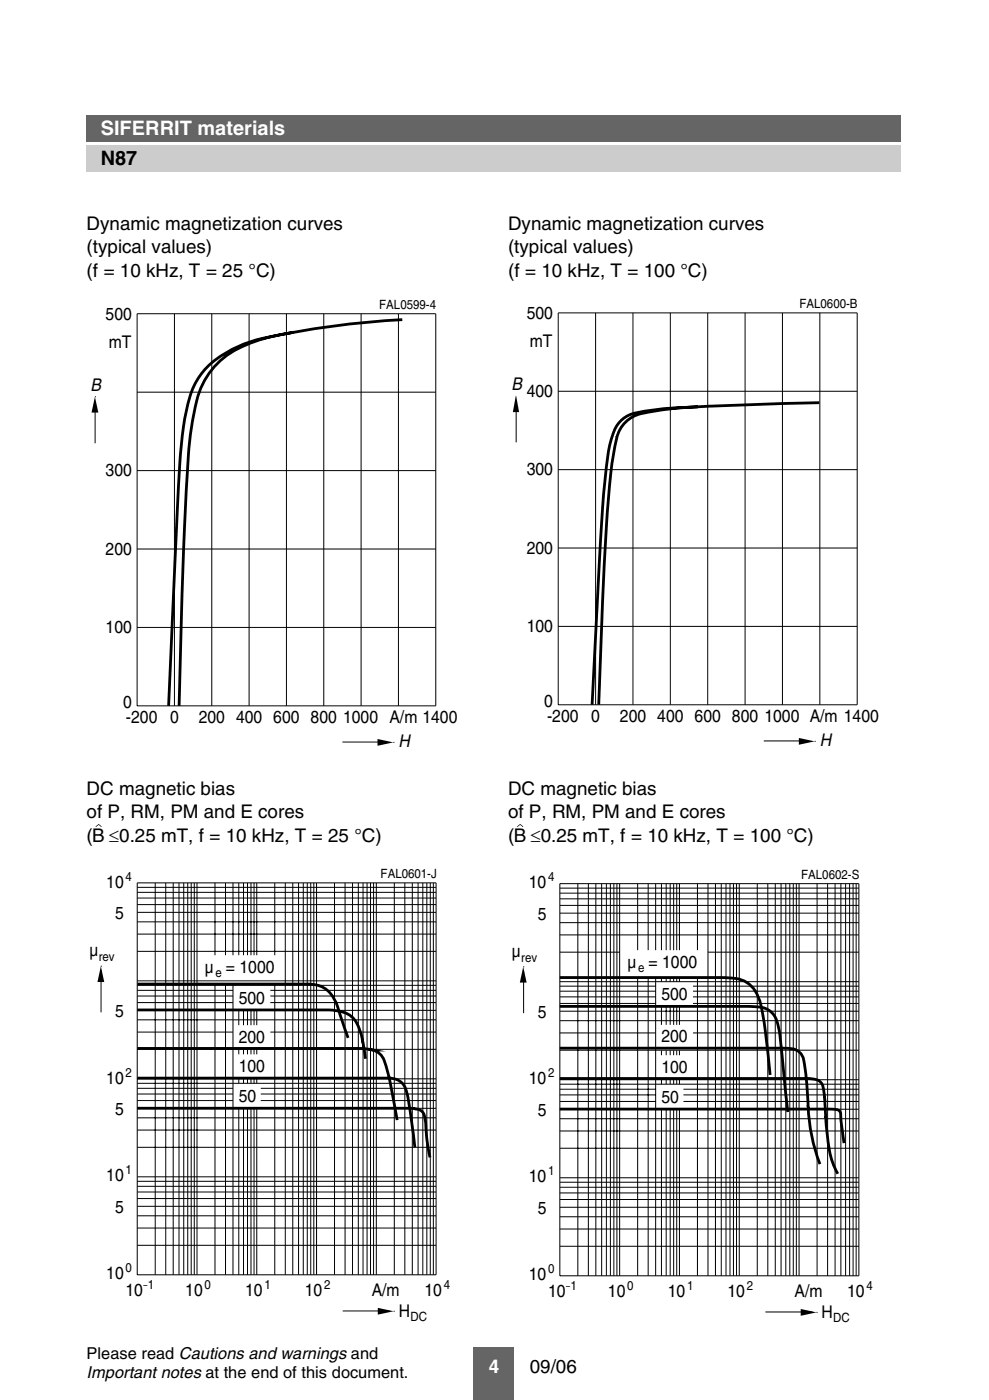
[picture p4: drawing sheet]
<svg xmlns="http://www.w3.org/2000/svg" width="148mm" height="210mm" viewBox="0 0 148 210" stroke-linecap="round" stroke-linejoin="round" font-family="sans-serif">
<path d="M13 21.8h122v4h-122z" fill="#ccc"/>
<path d="M.6 32.6h3.2v165.8h-3.2z" fill="#fff"/>
<g fill="#656565">
<path d="M13 17.3h122v4h-122z"/>
<path d="M71 202.1h6v7.8h-6z"/>
</g>
<path d="M13 43.9h56.8v68.8h-56.8z" fill="#fff"/>
<g fill="none" stroke="#000" stroke-width=".15">
<path d="M20.5 47h44.8v58.8h-44.8zM20.5 58.8h44.8M26.1 47v58.8M31.7 47v58.8M37.3 47v58.8M42.9 47v58.8M48.5 47v58.8M54.1 47v58.8M59.7 47v58.8M14.2 61.6v4.9M20.5 70.6h44.8M20.5 94.1h44.8"/>
<path d="M20.5 82.3h44.8M51.3 111.3h5.6"/>
</g>
<path d="M14.2 59.5l.5 2.4h-1zM56.6 110.8l2.3 .5-2.3 .5zM14.3 123.9l.5-.3-.4 .4zM14.8 123.6l.4 .3v.1l-.4-.4z" fill="#000"/>
<path d="M44 49.8l-1.5 .3a21.9 21.9 0 0 0-8.6 3.3 12.4 12.4 0 0 0-4.8 8.4l-.7 4.6-.6 8.3-.5 12.8-.5 18.3M60.3 47.9a122.7 122.7 0 0 0-22.6 3.3 15.6 15.6 0 0 0-7.8 5.2 17.8 17.8 0 0 0-2.3 6.9 233.3 233.3 0 0 0-1.4 20.6l-.9 21.9" fill="none" stroke="#000" stroke-width=".42"/>
<path d="M13.3 130h54.3v68.4h-54.3z" fill="#fff"/>
<g fill="none" stroke="#000" stroke-width=".15">
<path d="M20.6 132.4h44.7v58.7h-44.7zM20.6 136.8h44.7M20.6 133h44.7M20.6 133.8h44.7M20.6 134.6h44.7M20.6 135.6h44.7M20.6 138.2h44.7M23.3 132.4v58.7M24.8 132.4v58.7M25.9 132.4v58.7M26.8 132.4v58.7M27.5 132.4v58.7"/>
<path d="M28.1 132.4v58.7M28.6 132.4v58.7M29.1 132.4v58.7M29.5 132.4v58.7M32.2 132.4v10.8M33.8 132.4v10.8M34.9 132.4v10.8M35.8 132.4v10.8M36.5 132.4v10.8M37.1 132.4v10.8M37.6 132.4v10.8M38.1 132.4v10.8"/>
<path d="M38.5 132.4v10.8M41.2 132.4v10.8M42.7 132.4v58.7M43.9 132.4v58.7M44.7 132.4v58.7M45.4 132.4v58.7M46 132.4v58.7M46.6 132.4v58.7M47 132.4v58.7M47.4 132.4v58.7M50.1 132.4v58.7M51.7 132.4v58.7"/>
<path d="M52.8 132.4v58.7M53.7 132.4v58.7M54.4 132.4v58.7M55 132.4v58.7M55.5 132.4v58.7M56 132.4v58.7M56.4 132.4v58.7M59.1 132.4v58.7M60.6 132.4v58.7M61.8 132.4v58.7M62.6 132.4v58.7M63.3 132.4v58.7"/>
<path d="M63.9 132.4v58.7M64.5 132.4v58.7M64.9 132.4v58.7M15.1 145.5v6.3M20.6 157.3h44.7M20.6 152.9h44.7M20.6 147.1h44.7M20.6 149.3h14.3M20.6 148.5h14.3M20.6 147.7h44.7M20.6 150.3h14.3M20.6 151.5h44.7"/>
<path d="M20.6 154.7h14.3M20.6 140.1h44.7M20.6 142.6h44.7M32.2 147.5v43.6M33.8 147.5v43.6M34.9 147.5v43.6M35.8 151.4v2.3M35.8 157.4v.7M36.5 151.4v2.3M36.5 157.4v.7M37.1 151.4v2.3M37.1 157.4v.7"/>
<path d="M37.6 151.4v2.3M37.6 157.4v.7M38.1 151.4v2.3M38.1 157.4v.7M38.5 151.4v2.3M38.5 157.4v.7M40.5 149.3h24.8M40.5 148.5h24.8M40.5 150.3h24.8M40.5 154.7h24.8M41.2 147.5v43.6M20.6 179.7h44.7"/>
<path d="M20.6 178.7h44.7M20.6 177.9h44.7M20.6 177.1h44.7M20.6 176.4h44.7M20.6 166.2h44.7M20.6 167.6h44.7M20.6 161.8h44.7M20.6 162.4h44.7M20.6 169.4h44.7M20.6 172h44.7M20.6 163.2h14.3M20.6 164h14.3"/>
<path d="M20.6 165h14.3M35.8 161.8v.6M35.8 166.2v24.9M36.5 161.8v.6M36.5 166.2v24.9M37.1 161.8v.6M37.1 166.2v24.9M37.6 161.8v.6M37.6 166.2v24.9M38.1 161.8v.6M38.1 166.2v24.9M38.5 161.8v.6"/>
<path d="M38.5 166.2v24.9M39.1 163.2h26.2M39.1 164h26.2M39.1 165h26.2M20.6 186.7h44.7M20.6 184.1h44.7M20.6 182.3h44.7M20.6 180.9h44.7M51.3 196.6h7"/>
</g>
<path d="M15.1 144.9l.5 2.3h-1zM56.6 196.1l2.4 .5-2.4 .5z" fill="#000"/>
<path d="M20.6 157.2h33.3l1.9 .2a2.62 2.62 0 0 1 1.9 2.1l.6 2.3 1.2 6.1M20.6 151.4h28.6a4.5 4.5 0 0 1 4.2 2l.8 1.8 .6 3.5M20.6 147.5h25.4a4.3 4.3 0 0 1 4.6 3.4l1.6 4.7M20.6 161.6h37.7a2.55 2.55 0 0 1 2.7 2.3l.5 3.2 .6 4.9M20.6 166.2h41.6a1.57 1.57 0 0 1 1.5 1.8l.1 .4a26.4 26.4 0 0 0 .6 5.1" fill="none" stroke="#000" stroke-width=".42"/>
<path d="M76.1 43.2h57.2v69.8h-57.2z" fill="#fff"/>
<g fill="none" stroke="#000" stroke-width=".15">
<path d="M83.6 46.9h44.8v58.8h-44.8zM83.6 58.7h44.8M89.2 46.9v58.8M94.8 46.9v58.8M100.4 46.9v58.8M106 46.9v58.8M111.6 46.9v58.8M117.2 46.9v58.8M122.8 46.9v58.8M77.3 61.4v4.9M83.6 70.4h44.8M83.6 93.9h44.8"/>
<path d="M83.6 82.2h44.8M114.4 111.1h5.6"/>
</g>
<path d="M77.3 59.3v.1zM77.3 59.4l.5 2.4h-1zM119.7 110.6l2.3 .6-2.3 .5zM77.4 123.9l.6-.3-.5 .4zM78 123.6l.4 .3-.1 .1-.4-.4z" fill="#000"/>
<path d="M104.6 61a41.8 41.8 0 0 0-9.2 1.2 5 5 0 0 0-3.2 4.2 114.5 114.5 0 0 0-1.5 15.5l-1 23.8M122.7 60.4l-5.8 .1a325.4 325.4 0 0 0-18.9 .9l-.7 .1a7.4 7.4 0 0 0-4.2 1.5 8.7 8.7 0 0 0-1.9 4.4l-.1 .6a202.2 202.2 0 0 0-1.4 17.6l-1 20.1" fill="none" stroke="#000" stroke-width=".42"/>
<path d="M76.5 130h54.6v68.4h-54.6z" fill="#fff"/>
<g fill="none" stroke="#000" stroke-width=".15">
<path d="M83.9 132.5h44.8v58.8h-44.8zM83.9 136.9h44.8M83.9 133.2h44.8M83.9 133.9h44.8M83.9 134.8h44.8M83.9 135.7h44.8M83.9 138.3h44.8M86.6 132.5v58.8M88.1 132.5v58.8M89.3 132.5v58.8M90.1 132.5v58.8M90.8 132.5v58.8"/>
<path d="M91.4 132.5v58.8M92 132.5v58.8M92.4 132.5v58.8M92.8 132.5v58.8M95.5 132.5v10M97.1 132.5v10M98.2 132.5v10M99.1 132.5v10M99.8 132.5v10M100.4 132.5v10M100.9 132.5v10M101.4 132.5v10"/>
<path d="M101.8 132.5v10M104.5 132.5v10M106.1 132.5v58.8M107.2 132.5v58.8M108.1 132.5v58.8M108.8 132.5v58.8M109.4 132.5v58.8M109.9 132.5v58.8M110.3 132.5v58.8M110.8 132.5v58.8M113.4 132.5v58.8M115 132.5v58.8"/>
<path d="M116.1 132.5v58.8M117 132.5v58.8M117.7 132.5v58.8M118.3 132.5v58.8M118.8 132.5v58.8M119.3 132.5v58.8M119.7 132.5v58.8M122.4 132.5v58.8M124 132.5v58.8M125.1 132.5v58.8M126 132.5v58.8M126.7 132.5v58.8"/>
<path d="M127.3 132.5v58.8M127.8 132.5v58.8M128.3 132.5v58.8M78.4 145.6v6.3M83.9 157.5h44.8M83.9 153h44.8M83.9 147.2h44.8M83.9 149.5h14.3M83.9 148.6h14.3M83.9 147.9h14.3M83.9 150.4h14.3M83.9 151.6h44.8"/>
<path d="M83.9 154.9h14.3M83.9 140.2h44.8M83.9 142.8h8.9M95.5 146.6v44.7M97.1 146.6v44.7M98.2 146.6v44.7M99.1 146.6v.6M99.1 150.9v2.8M99.1 157.5v.7M99.8 146.6v.6M99.8 150.9v2.8M99.8 157.5v.7"/>
<path d="M100.4 146.6v.6M100.4 150.9v2.8M100.4 157.5v.7M100.9 146.6v.6M100.9 150.9v2.8M100.9 157.5v.7M101.4 146.6v.6M101.4 150.9v2.8M101.4 157.5v.7M101.8 146.6v.6M101.8 150.9v2.8M101.8 157.5v.7"/>
<path d="M103.8 149.5h24.9M103.8 148.6h24.9M103.8 147.9h24.9M103.8 150.4h24.9M103.8 154.9h24.9M104.5 146.6v44.7M106.1 142.8h22.6M83.9 179.8h44.8M83.9 178.9h44.8M83.9 178h44.8M83.9 177.3h44.8M83.9 176.6h44.8"/>
<path d="M83.9 166.3h44.8M83.9 167.7h44.8M83.9 161.9h44.8M83.9 162.6h44.8M83.9 169.6h44.8M83.9 172.2h44.8M83.9 163.3h14.3M83.9 164.2h14.3M83.9 165.1h14.3M99.1 161.9v.7M99.1 166.3v25M99.8 161.9v.7"/>
<path d="M99.8 166.3v25M100.4 161.9v.7M100.4 166.3v25M100.9 161.9v.7M100.9 166.3v25M101.4 161.9v.7M101.4 166.3v25M101.8 161.9v.7M101.8 166.3v25M102.4 163.3h26.3M102.4 164.2h26.3M102.4 165.1h26.3"/>
<path d="M83.9 186.9h44.8M83.9 184.3h44.8M83.9 182.4h44.8M83.9 181h44.8M114.7 196.7h7"/>
</g>
<path d="M78.4 144.9l.5 2.4h-1zM120 196.3l2.3 .5-2.3 .5z" fill="#000"/>
<path d="M83.9 146.6h24.1a8 8 0 0 1 3.9 .7 6.4 6.4 0 0 1 2.3 4.5l.5 3.3 .7 6.1M83.9 150.9h28.8a3.6 3.6 0 0 1 3.4 1.6 13.9 13.9 0 0 1 1 5l.9 9.2M83.9 157.2h33.8a2.39 2.39 0 0 1 2.8 2.2l.3 2.8 .3 3.7a27.2 27.2 0 0 0 1.7 8.6M83.9 166.3h41.2a.83 .83 0 0 1 .9 1.1l.4 4M83.9 161.7h37.1a2.09 2.09 0 0 1 2.3 1.2l.2 1.3 .2 3.9a23.6 23.6 0 0 0 1.3 6.8l.5 1.1" fill="none" stroke="#000" stroke-width=".42"/>
<path d="M115.6 6.8h20v4.2h-20z" fill="#fff"/>
<text font-size="3" fill="#fff" x="15.1" y="20.3">SIFERRIT materials</text>
<text font-size="3" x="15.1" y="24.8">N87</text>
<g font-size="2.8">
<text x="13" y="34.5">Dynamic magnetization curves</text>
<text x="76.1" y="34.5">Dynamic magnetization curves</text>
<text x="13" y="38">(typical values)</text>
<text x="13" y="41.5">(f = 10 kHz, T = 25 °C)</text>
<text x="76.1" y="38">(typical values)</text>
<text x="76.1" y="41.5">(f = 10 kHz, T = 100 °C)</text>
<text x="13" y="119.1">DC magnetic bias</text>
<text x="76.1" y="119.1">DC magnetic bias</text>
<text x="13" y="122.6">of P, RM, PM and E cores</text>
<text x="76.1" y="122.6">of P, RM, PM and E cores</text>
<text x="13" y="126.2">(B ≤0.25 mT, f = 10 kHz, T = 25 °C)</text>
<text x="76.1" y="126.2">(B ≤0.25 mT, f = 10 kHz, T = 100 °C)</text>
<text x="79.4" y="205.9">09/06</text>
</g>
<text font-size="2.8" fill="#fff" x="73.2" y="205.9">4</text>
<g font-size="2.6">
<text x="15.8" y="47.9">500</text>
<text x="78.9" y="47.8">500</text>
<text x="16.3" y="52.1">mT</text>
<text x="79.4" y="52">mT</text>
<text x="13.5" y="58.6">B</text>
<text x="76.6" y="58.5">B</text>
<text x="78.9" y="59.5">400</text>
<text x="15.8" y="71.4">300</text>
<text x="78.9" y="71.3">300</text>
<text x="15.8" y="83.2">200</text>
<text x="78.9" y="83">200</text>
<text x="15.8" y="94.9">100</text>
<text x="78.9" y="94.8">100</text>
<text x="18.4" y="106.2">0</text>
<text x="81.5" y="106">0</text>
<text x="18.9" y="108.5">-200</text>
<text x="25.5" y="108.5">0</text>
<text x="29.8" y="108.5">200</text>
<text x="35.4" y="108.5">400</text>
<text x="40.9" y="108.5">600</text>
<text x="46.5" y="108.5">800</text>
<text x="51.4" y="108.5">1000 A/m 1400</text>
<text x="59.7" y="112">H</text>
<text x="82" y="108.3">-200</text>
<text x="88.6" y="108.3">0</text>
<text x="92.9" y="108.3">200</text>
<text x="98.5" y="108.3">400</text>
<text x="104.1" y="108.3">600</text>
<text x="109.7" y="108.3">800</text>
<text x="114.5" y="108.3">1000 A/m 1400</text>
<text x="122.8" y="111.8">H</text>
<text x="15.9" y="133.1">10</text>
<text x="17.2" y="137.8">5</text>
<text x="79.2" y="133.2">10</text>
<text x="80.6" y="137.9">5</text>
<text x="13.4" y="143.4">µ</text>
<text x="76.7" y="143.5">µ</text>
<text x="30.7" y="145.8">µ</text>
<text x="33.9" y="145.8">= 1000</text>
<text x="94" y="145.1">µ</text>
<text x="97.2" y="145.1">= 1000</text>
<text x="99.1" y="150">500</text>
<text x="17.2" y="152.5">5</text>
<text x="35.8" y="150.6">500</text>
<text x="80.6" y="152.6">5</text>
<text x="35.8" y="156.3">200</text>
<text x="35.8" y="160.7">100</text>
<text x="99.1" y="156.3">200</text>
<text x="99.1" y="160.8">100</text>
<text x="15.9" y="162.4">10</text>
<text x="17.2" y="167.2">5</text>
<text x="35.8" y="165.2">50</text>
<text x="79.2" y="162.6">10</text>
<text x="80.6" y="167.3">5</text>
<text x="99.1" y="165.4">50</text>
<text x="15.9" y="177.1">10</text>
<text x="79.2" y="177.3">10</text>
<text x="17.2" y="181.9">5</text>
<text x="80.6" y="182">5</text>
<text x="15.9" y="191.8">10</text>
<text x="79.2" y="192">10</text>
<text x="18.8" y="194.3">10</text>
<text x="27.8" y="194.3">10</text>
<text x="36.7" y="194.3">10</text>
<text x="45.7" y="194.3">10</text>
<text x="55.7" y="194.3">A/m</text>
<text x="59.7" y="197.4">H</text>
<text x="63.6" y="194.3">10</text>
<text x="82.1" y="194.4">10</text>
<text x="91.1" y="194.4">10</text>
<text x="100" y="194.4">10</text>
<text x="109" y="194.4">10</text>
<text x="119" y="194.4">A/m</text>
<text x="123.1" y="197.6">H</text>
<text x="126.9" y="194.4">10</text>
</g>
<g font-size="2.5">
<text x="13" y="203.7">Please read Cautions and warnings and</text>
<text x="13" y="206.6">Important notes at the end of this document.</text>
</g>
<g font-size="2.2">
<text x="21.5" y="192.5">_</text>
<text x="84.8" y="192.6">_</text>
</g>
<g font-size="1.9">
<text x="56.8" y="46.3">FAL0599-4</text>
<text x="119.8" y="46.2">FAL0600-B</text>
<text x="57" y="131.7">FAL0601-J</text>
<text x="120" y="131.8">FAL0602-S</text>
<text x="18.8" y="132">4</text>
<text x="82.1" y="132.1">4</text>
<text x="14.8" y="144.1">rev</text>
<text x="32.3" y="146.5">e</text>
<text x="78.1" y="144.2">rev</text>
<text x="95.6" y="145.8">e</text>
<text x="18.8" y="161.4">2</text>
<text x="82.1" y="161.5">2</text>
<text x="18.8" y="176.1">1</text>
<text x="82.1" y="176.2">1</text>
<text x="18.8" y="190.8">0</text>
<text x="82.1" y="190.9">0</text>
<text x="22.1" y="193.2">1</text>
<text x="30.7" y="193.2">0</text>
<text x="39.6" y="193.2">1</text>
<text x="48.6" y="193.2">2</text>
<text x="66.5" y="193.2">4</text>
<text x="85.4" y="193.4">1</text>
<text x="94" y="193.4">0</text>
<text x="102.9" y="193.4">1</text>
<text x="111.9" y="193.4">2</text>
<text x="129.8" y="193.4">4</text>
<text x="61.5" y="198.1">DC</text>
<text x="124.8" y="198.3">DC</text>
</g>
</svg>
